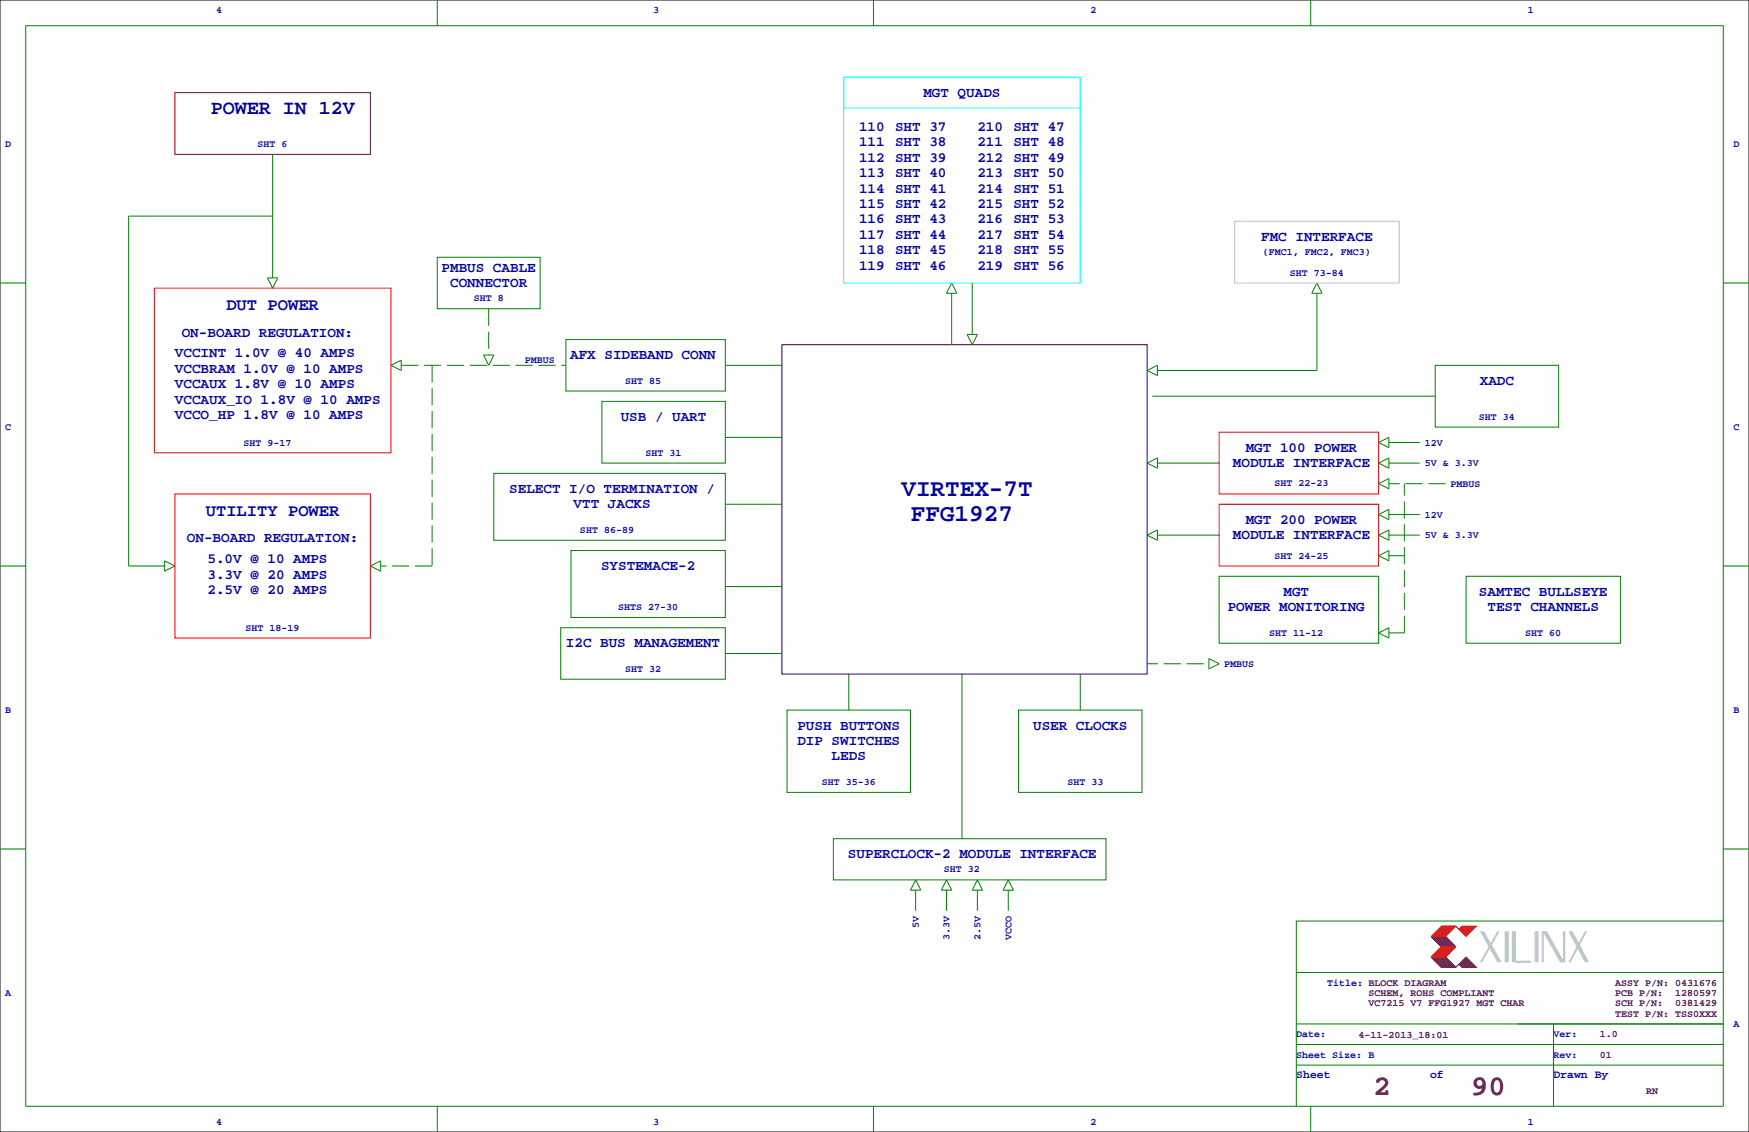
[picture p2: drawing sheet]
<svg xmlns="http://www.w3.org/2000/svg" width="432mm" height="279mm" viewBox="0 0 432 279" stroke-linecap="round" stroke-linejoin="round" font-family="sans-serif">
<path d="M0 0h431.8v279.4h-431.8z" fill="none" stroke="#000" stroke-width=".25"/>
<g fill="none" stroke="#008000" stroke-width=".25">
<path d="M6.3 6.4h419.1v266.6h-419.1zM107.9 0v6.4M215.6 0v6.4M323.6 0v6.4M67.3 38.1v30.5M67.3 53.3h-35.6v86.4h8.9M0 69.8h6.3M66 68.6h2.6l-1.3 2.5zM107.9 63.5h25.4v12.7h-25.4zM234.9 69.8l1.3 2.6h-2.5zM234.9 72.4v12.7M240 69.8v12.7"/>
<path d="M325.1 69.8l1.3 2.6h-2.6zM325.1 72.4v19h-39.3M425.4 69.8h6.4M96.5 90.2l2.6-1.3v2.5zM119.4 87.6h2.5l-1.3 2.6zM139.7 83.8h39.4v12.7h-39.4zM148.6 99.1h30.5v15.2h-30.5zM179.1 90.2h13.9M238.8 82.5h2.5l-1.3 2.6zM283.2 91.4l2.6-1.2v2.5zM284.5 97.8h69.8M354.3 90.2h30.5v15.2h-30.5z"/>
<path d="M121.9 116.8h57.2v16.5h-57.2zM179.1 107.9h13.9M283.2 114.3l2.6-1.3v2.6zM285.8 114.3h15.2M340.4 109.2l2.5-1.3v2.6zM340.4 114.3l2.5-1.3v2.6zM340.4 119.4l2.5-1.3v2.6zM342.9 109.2h7.6M342.9 114.3h7.6M0 139.7h6.3M40.6 138.4l2.6 1.3-2.6 1.3zM91.4 139.7l2.6-1.3v2.6z"/>
<path d="M141 135.9h38.1v16.5h-38.1zM179.1 124.5h13.9M283.2 132.1l2.6-1.3v2.5zM285.8 132.1h15.2M340.4 127l2.5-1.3v2.6zM340.4 132.1l2.5-1.3v2.5zM340.4 137.2l2.5-1.3v2.5zM342.9 132.1h7.6M342.9 127h7.6M425.4 139.7h6.4M138.4 154.9h40.7v12.7h-40.7zM179.1 144.8h13.9"/>
<path d="M301 142.2h39.4v16.6h-39.4zM340.4 156.2l2.5-1.3v2.6zM361.9 142.2h38.1v16.6h-38.1zM179.1 161.3h13.9M194.3 175.3h30.5v20.3h-30.5zM209.5 166.4v8.9M237.5 166.4v40.6M251.5 175.3h30.4v20.3h-30.4zM266.7 166.4v8.9M298.4 162.6l2.6 1.2-2.6 1.3zM0 209.5h6.3M205.7 207h67.3v10.2h-67.3z"/>
<path d="M226.1 217.2l1.2 2.5h-2.5zM226.1 219.7v5.1M233.7 217.2l1.2 2.5h-2.5zM233.7 219.7v5.1M241.3 217.2l1.3 2.5h-2.6zM241.3 219.7v5.1M248.9 217.2l1.3 2.5h-2.6zM248.9 219.7v5.1M425.4 209.5h6.4M425.4 227.3h-105.4v35.6M320 257.8h105.4M320 252.7h105.4"/>
<path d="M320 240h105.4M383.5 252.7v20.3M107.9 273v6.4M215.6 273v6.4M320 262.9v10.1M320 262.9h105.4M323.6 273v6.4M383.5 264.2h.1"/>
</g>
<g fill="none" stroke="#800000" stroke-width=".25">
<path d="M43.2 22.9h48.2v15.2h-48.2zM353.3 236.2l2.6 2.6h3.5M353.3 231.1l2.6 2.6M353.6 231.1l2.5 2.6M353.6 236.2l2.5 2.6M353.8 231.1l2.6 2.6M353.8 236.2l2.6 2.6M354.1 231.1l2.5 2.6M354.1 236.2l2.5 2.6M354.3 231.1l2.6 2.6M354.3 236.2l2.6 2.6M354.6 231.1l2.5 2.6"/>
<path d="M354.6 236.2l2.5 2.6M354.8 231.1l2.6 2.6M354.8 236.2l2.6 2.6M355.1 231.1l2.5 2.6M355.1 236.2l2.5 2.6M355.3 231.1l2.6 2.6M355.3 236.2l2.6 2.6M355.6 231.1l2.5 2.6M355.6 236.2l2.5 2.6M355.9 231.1l2.5 2.6M355.9 236.2l2.5 2.6M356.1 231.1l2.5 2.6"/>
<path d="M356.1 236.2l2.5 2.6M356.4 231.1l2.5 2.6M356.4 236.2l2.5 2.6M356.6 231.1l2.6 2.6M356.6 236.2l2.6 2.6M356.9 231.1l2.5 2.6M356.9 236.2l2.5 2.6M359.4 228.6l2.5 2.5M360.2 238l.7 .8h3.6l-2.6-2.6-2.5 2.6M360.4 237.7l1 1.1M360.4 238l.8 .8M360.7 237.5l1.2 1.3"/>
<path d="M360.7 237.7l1 1.1M360.9 237.2l1.6 1.6M360.9 237.5l1.3 1.3M361.2 237l1.8 1.8M361.2 237.2l1.5 1.6M361.4 236.7l2.1 2.1M361.4 237l1.8 1.8M361.7 236.5l2.3 2.3M361.7 236.7l2 2.1M361.9 236.5l2.3 2.3"/>
</g>
<g fill="none" stroke="#c0c0c0" stroke-width=".25">
<path d="M304.8 54.6h40.6v15.2h-40.6zM365.5 229.9l4.3 7.6M365.8 229.9l4.3 7.6M366 229.9l4.3 7.6M366.3 229.9l4.3 7.6M369.8 229.9l-4.3 7.6M370.1 229.9l-4.3 7.6M371.6 229.9v7.6M371.9 229.9v7.6M372.1 229.9v7.6M372.4 229.9v7.6M373.4 229.9v7.6"/>
<path d="M373.6 229.9v7.6M373.9 229.9v7.6M374.1 229.9v7.6h3.9M374.1 237.2h3.9M379 229.9v7.6M379.2 229.9v7.6M379.5 229.9v7.6M379.7 229.9v7.6M380.7 229.9v7.6M381 237.5v-7.6l4.3 7.6M381.3 229.9l4.3 7.6M381.5 229.9l4.3 7.6"/>
<path d="M381.8 229.9l4.3 7.6v-7.6M386.3 229.9v7.6M387.3 229.9l4.1 7.6M387.6 229.9l4.1 7.6M387.9 229.9l4 7.6M388.1 229.9l4.1 7.6M391.4 229.9l-4.1 7.6M391.7 229.9l-4.1 7.6"/>
</g>
<g fill="none" stroke="#f00" stroke-width=".25">
<path d="M38.1 71.1h58.4v40.7h-58.4zM301 106.7h39.4v15.2h-39.4zM43.2 121.9h48.2v35.6h-48.2zM301 124.5h39.4v15.2h-39.4zM355.9 233.7l-2.6 2.5h3.6l2.5-2.5M355.9 228.6h3.5l-2.5 2.5h-3.6zM356.1 233.7l-2.5 2.5M356.1 228.6l-2.5 2.5M356.4 233.7l-2.6 2.5M356.4 228.6l-2.6 2.5M356.6 233.7l-2.5 2.5M356.6 228.6l-2.5 2.5"/>
<path d="M356.9 233.7l-2.6 2.5M356.9 228.6l-2.6 2.5M357.1 233.7l-2.5 2.5M357.1 228.6l-2.5 2.5M357.4 233.7l-2.6 2.5M357.4 228.6l-2.6 2.5M357.6 233.7l-2.5 2.5M357.6 228.6l-2.5 2.5M357.9 233.7l-2.6 2.5M357.9 228.6l-2.6 2.5M358.1 233.7l-2.5 2.5M358.1 228.6l-2.5 2.5"/>
<path d="M358.4 233.7l-2.5 2.5M358.4 228.6l-2.5 2.5M358.6 233.7l-2.5 2.5M358.6 228.6l-2.5 2.5M358.9 233.7l-2.5 2.5M358.9 228.6l-2.5 2.5M359.2 233.7l-2.6 2.5M359.2 228.6l-2.6 2.5M360.2 229.4l.7-.8h3.6l-2.6 2.5M361.2 228.6l-.8 .8M361.4 228.6l-1 1M361.7 228.6l-1 1"/>
<path d="M361.9 228.6l-1.2 1.3M362.2 228.6l-1.3 1.3M362.5 228.6l-1.6 1.5M362.7 228.6l-1.5 1.5M363 228.6l-1.8 1.8M363.2 228.6l-1.8 1.8M363.5 228.6l-2.1 2M363.7 228.6l-2 2M364 228.6l-2.3 2.3M364.2 228.6l-2.3 2.3"/>
</g>
<path d="M120.6 76.2v11.4M99.1 90.2h40.6M106.7 90.2v49.5M356.9 119.4h-14M106.7 139.7h-12.7M346.7 137.2h-3.8M342.9 156.2h3.8M346.7 156.2v-36.8M297.2 163.8h-14" fill="none" stroke="#008000" stroke-width=".25" stroke-dasharray="4.2 1.4" stroke-linecap="butt"/>
<path d="M193 85.1h90.2v81.3h-90.2z" fill="none" stroke="#400040" stroke-width=".25"/>
<path d="M208.3 19.1h58.4v7.6h-58.4zM208.3 19.1h58.4v50.7h-58.4z" fill="none" stroke="#0ff" stroke-width=".25"/>
<g font-size="7.1" fill="#400040">
<text x="339.1" y="270.3">2</text>
<text x="363.2" y="270.3">90</text>
</g>
<g font-size="6" fill="#0000a0">
<text x="222.6" y="122.3">VIRTEX-7T</text>
<text x="224.9" y="128.7">FFG1927</text>
</g>
<text font-size="4.9" fill="#0000a0" x="52.1" y="28.2">POWER IN 12V</text>
<g font-size="4.2" fill="#0000a0">
<text x="55.9" y="76.6">DUT POWER</text>
<text x="50.8" y="127.4">UTILITY POWER</text>
</g>
<g font-size="3.5" fill="#0000a0">
<text x="228" y="23.9">MGT QUADS</text>
<text x="212.1" y="32.3">110</text>
<text x="221" y="32.3">SHT 37</text>
<text x="241.3" y="32.3">210</text>
<text x="250.2" y="32.3">SHT 47</text>
<text x="212.1" y="36.1">111</text>
<text x="212.1" y="39.9">112</text>
<text x="221" y="39.9">SHT 39</text>
<text x="221" y="36.1">SHT 38</text>
<text x="241.3" y="36.1">211</text>
<text x="241.3" y="39.9">212</text>
<text x="250.2" y="39.9">SHT 49</text>
<text x="250.2" y="36.1">SHT 48</text>
<text x="212.1" y="47.5">114</text>
<text x="212.1" y="43.7">113</text>
<text x="221" y="47.5">SHT 41</text>
<text x="221" y="43.7">SHT 40</text>
<text x="241.3" y="47.5">214</text>
<text x="241.3" y="43.7">213</text>
<text x="250.2" y="47.5">SHT 51</text>
<text x="250.2" y="43.7">SHT 50</text>
<text x="212.1" y="51.3">115</text>
<text x="221" y="51.3">SHT 42</text>
<text x="241.3" y="51.3">215</text>
<text x="250.2" y="51.3">SHT 52</text>
<text x="212.1" y="59">117</text>
<text x="212.1" y="55.2">116</text>
<text x="221" y="55.2">SHT 43</text>
<text x="221" y="59">SHT 44</text>
<text x="241.3" y="59">217</text>
<text x="241.3" y="55.2">216</text>
<text x="250.2" y="55.2">SHT 53</text>
<text x="250.2" y="59">SHT 54</text>
<text x="311.4" y="59.4">FMC INTERFACE</text>
<text x="212.1" y="62.8">118</text>
<text x="221" y="62.8">SHT 45</text>
<text x="241.3" y="62.8">218</text>
<text x="250.2" y="62.8">SHT 55</text>
<text x="109" y="67">PMBUS CABLE</text>
<text x="111.1" y="70.8">CONNECTOR</text>
<text x="212.1" y="66.6">119</text>
<text x="221" y="66.6">SHT 46</text>
<text x="241.3" y="66.6">219</text>
<text x="250.2" y="66.6">SHT 56</text>
<text x="44.9" y="83.1">ON-BOARD REGULATION:</text>
<text x="43.2" y="88.2">VCCINT 1.0V @ 40 AMPS</text>
<text x="140.8" y="88.6">AFX SIDEBAND CONN</text>
<text x="43.2" y="92">VCCBRAM 1.0V @ 10 AMPS</text>
<text x="43.2" y="95.8">VCCAUX 1.8V @ 10 AMPS</text>
<text x="365.3" y="95">XADC</text>
<text x="43.2" y="99.6">VCCAUX_IO 1.8V @ 10 AMPS</text>
<text x="43.2" y="103.4">VCCO_HP 1.8V @ 10 AMPS</text>
<text x="153.2" y="103.9">USB / UART</text>
<text x="307.6" y="111.5">MGT 100 POWER</text>
<text x="304.4" y="115.3">MODULE INTERFACE</text>
<text x="125.7" y="121.6">SELECT I/O TERMINATION /</text>
<text x="141.6" y="125.5">VTT JACKS</text>
<text x="307.6" y="129.3">MGT 200 POWER</text>
<text x="46.1" y="133.9">ON-BOARD REGULATION:</text>
<text x="304.4" y="133.1">MODULE INTERFACE</text>
<text x="51.2" y="139">5.0V @ 10 AMPS</text>
<text x="51.2" y="142.8">3.3V @ 20 AMPS</text>
<text x="148.4" y="140.7">SYSTEMACE-2</text>
<text x="51.2" y="146.6">2.5V @ 20 AMPS</text>
<text x="316.9" y="147">MGT</text>
<text x="365.1" y="147">SAMTEC BULLSEYE</text>
<text x="303.1" y="150.9">POWER MONITORING</text>
<text x="367.2" y="150.9">TEST CHANNELS</text>
<text x="139.7" y="159.7">I2C BUS MANAGEMENT</text>
<text x="196.8" y="180.1">PUSH BUTTONS</text>
<text x="196.8" y="183.9">DIP SWITCHES</text>
<text x="255.1" y="180.1">USER CLOCKS</text>
<text x="205.3" y="187.7">LEDS</text>
<text x="209.3" y="211.8">SUPERCLOCK-2 MODULE INTERFACE</text>
</g>
<g font-size="2.8" fill="#0000a0">
<text x="320" y="266.1">Sheet</text>
<text x="353.1" y="266.1">of</text>
<text x="383.5" y="266.1">Drawn By</text>
</g>
<g font-size="2.5" fill="#0000a0">
<text x="53.3" y="3.3">4</text>
<text x="161.3" y="3.3">3</text>
<text x="269.2" y="3.3">2</text>
<text x="377.2" y="3.3">1</text>
<text x="1.3" y="36.3">D</text>
<text x="63.6" y="36.3">SHT 6</text>
<text x="428" y="36.3">D</text>
<text x="311.8" y="62.9">(FMC1, FMC2, FMC3)</text>
<text x="318.5" y="68">SHT 73-84</text>
<text x="116.9" y="74.4">SHT 8</text>
<text x="129.5" y="89.7">PMBUS</text>
<text x="154.3" y="94.7">SHT 85</text>
<text x="1.3" y="106.2">C</text>
<text x="365.1" y="103.6">SHT 34</text>
<text x="428" y="106.2">C</text>
<text x="60.1" y="110">SHT 9-17</text>
<text x="159.4" y="112.5">SHT 31</text>
<text x="351.8" y="110">12V</text>
<text x="351.8" y="115.1">5V &amp; 3.3V</text>
<text x="314.6" y="120.1">SHT 22-23</text>
<text x="358.1" y="120.1">PMBUS</text>
<text x="143.2" y="131.5">SHT 86-89</text>
<text x="351.8" y="127.8">12V</text>
<text x="314.6" y="137.9">SHT 24-25</text>
<text x="351.8" y="132.8">5V &amp; 3.3V</text>
<text x="60.6" y="155.7">SHT 18-19</text>
<text x="152.6" y="150.6">SHTS 27-30</text>
<text x="313.4" y="156.9">SHT 11-12</text>
<text x="376.6" y="156.9">SHT 60</text>
<text x="154.3" y="165.8">SHT 32</text>
<text x="302.3" y="164.6">PMBUS</text>
<text x="1.3" y="176">B</text>
<text x="428" y="176">B</text>
<text x="202.9" y="193.7">SHT 35-36</text>
<text x="263.5" y="193.7">SHT 33</text>
<text x="233" y="215.3">SHT 32</text>
<text x="226.8" y="229" transform="rotate(-90 226.8 229)">5V</text>
<text x="234.4" y="232" transform="rotate(-90 234.4 232)">3.3V</text>
<text x="242.1" y="232" transform="rotate(-90 242.1 232)">2.5V</text>
<text x="249.7" y="232" transform="rotate(-90 249.7 232)">VCCO</text>
<text x="1.3" y="245.9">A</text>
<text x="327.7" y="243.3">Title: BLOCK DIAGRAM</text>
<text x="320" y="256">Date:</text>
<text x="383.5" y="256">Ver:</text>
<text x="428" y="253.5">A</text>
<text x="320" y="261.1">Sheet Size: B</text>
<text x="383.5" y="261.1">Rev:</text>
<text x="53.3" y="277.6">4</text>
<text x="161.3" y="277.6">3</text>
<text x="269.2" y="277.6">2</text>
<text x="377.2" y="277.6">1</text>
</g>
<g font-size="2.5" fill="#400040">
<text x="337.8" y="245.9">SCHEM, ROHS COMPLIANT</text>
<text x="398.8" y="243.3">ASSY P/N: 0431676</text>
<text x="398.8" y="245.9">PCB P/N:</text>
<text x="413.6" y="245.9">1280597</text>
<text x="337.8" y="248.4">VC7215 V7 FFG1927 MGT CHAR</text>
<text x="398.8" y="248.4">SCH P/N:</text>
<text x="398.8" y="251">TEST P/N: TSS0XXX</text>
<text x="413.6" y="248.4">0381429</text>
<text x="335.4" y="256.3">4-11-2013_18:01</text>
<text x="395" y="256">1.0</text>
<text x="395" y="261.1">01</text>
<text x="406.4" y="270">RN</text>
</g>
</svg>
